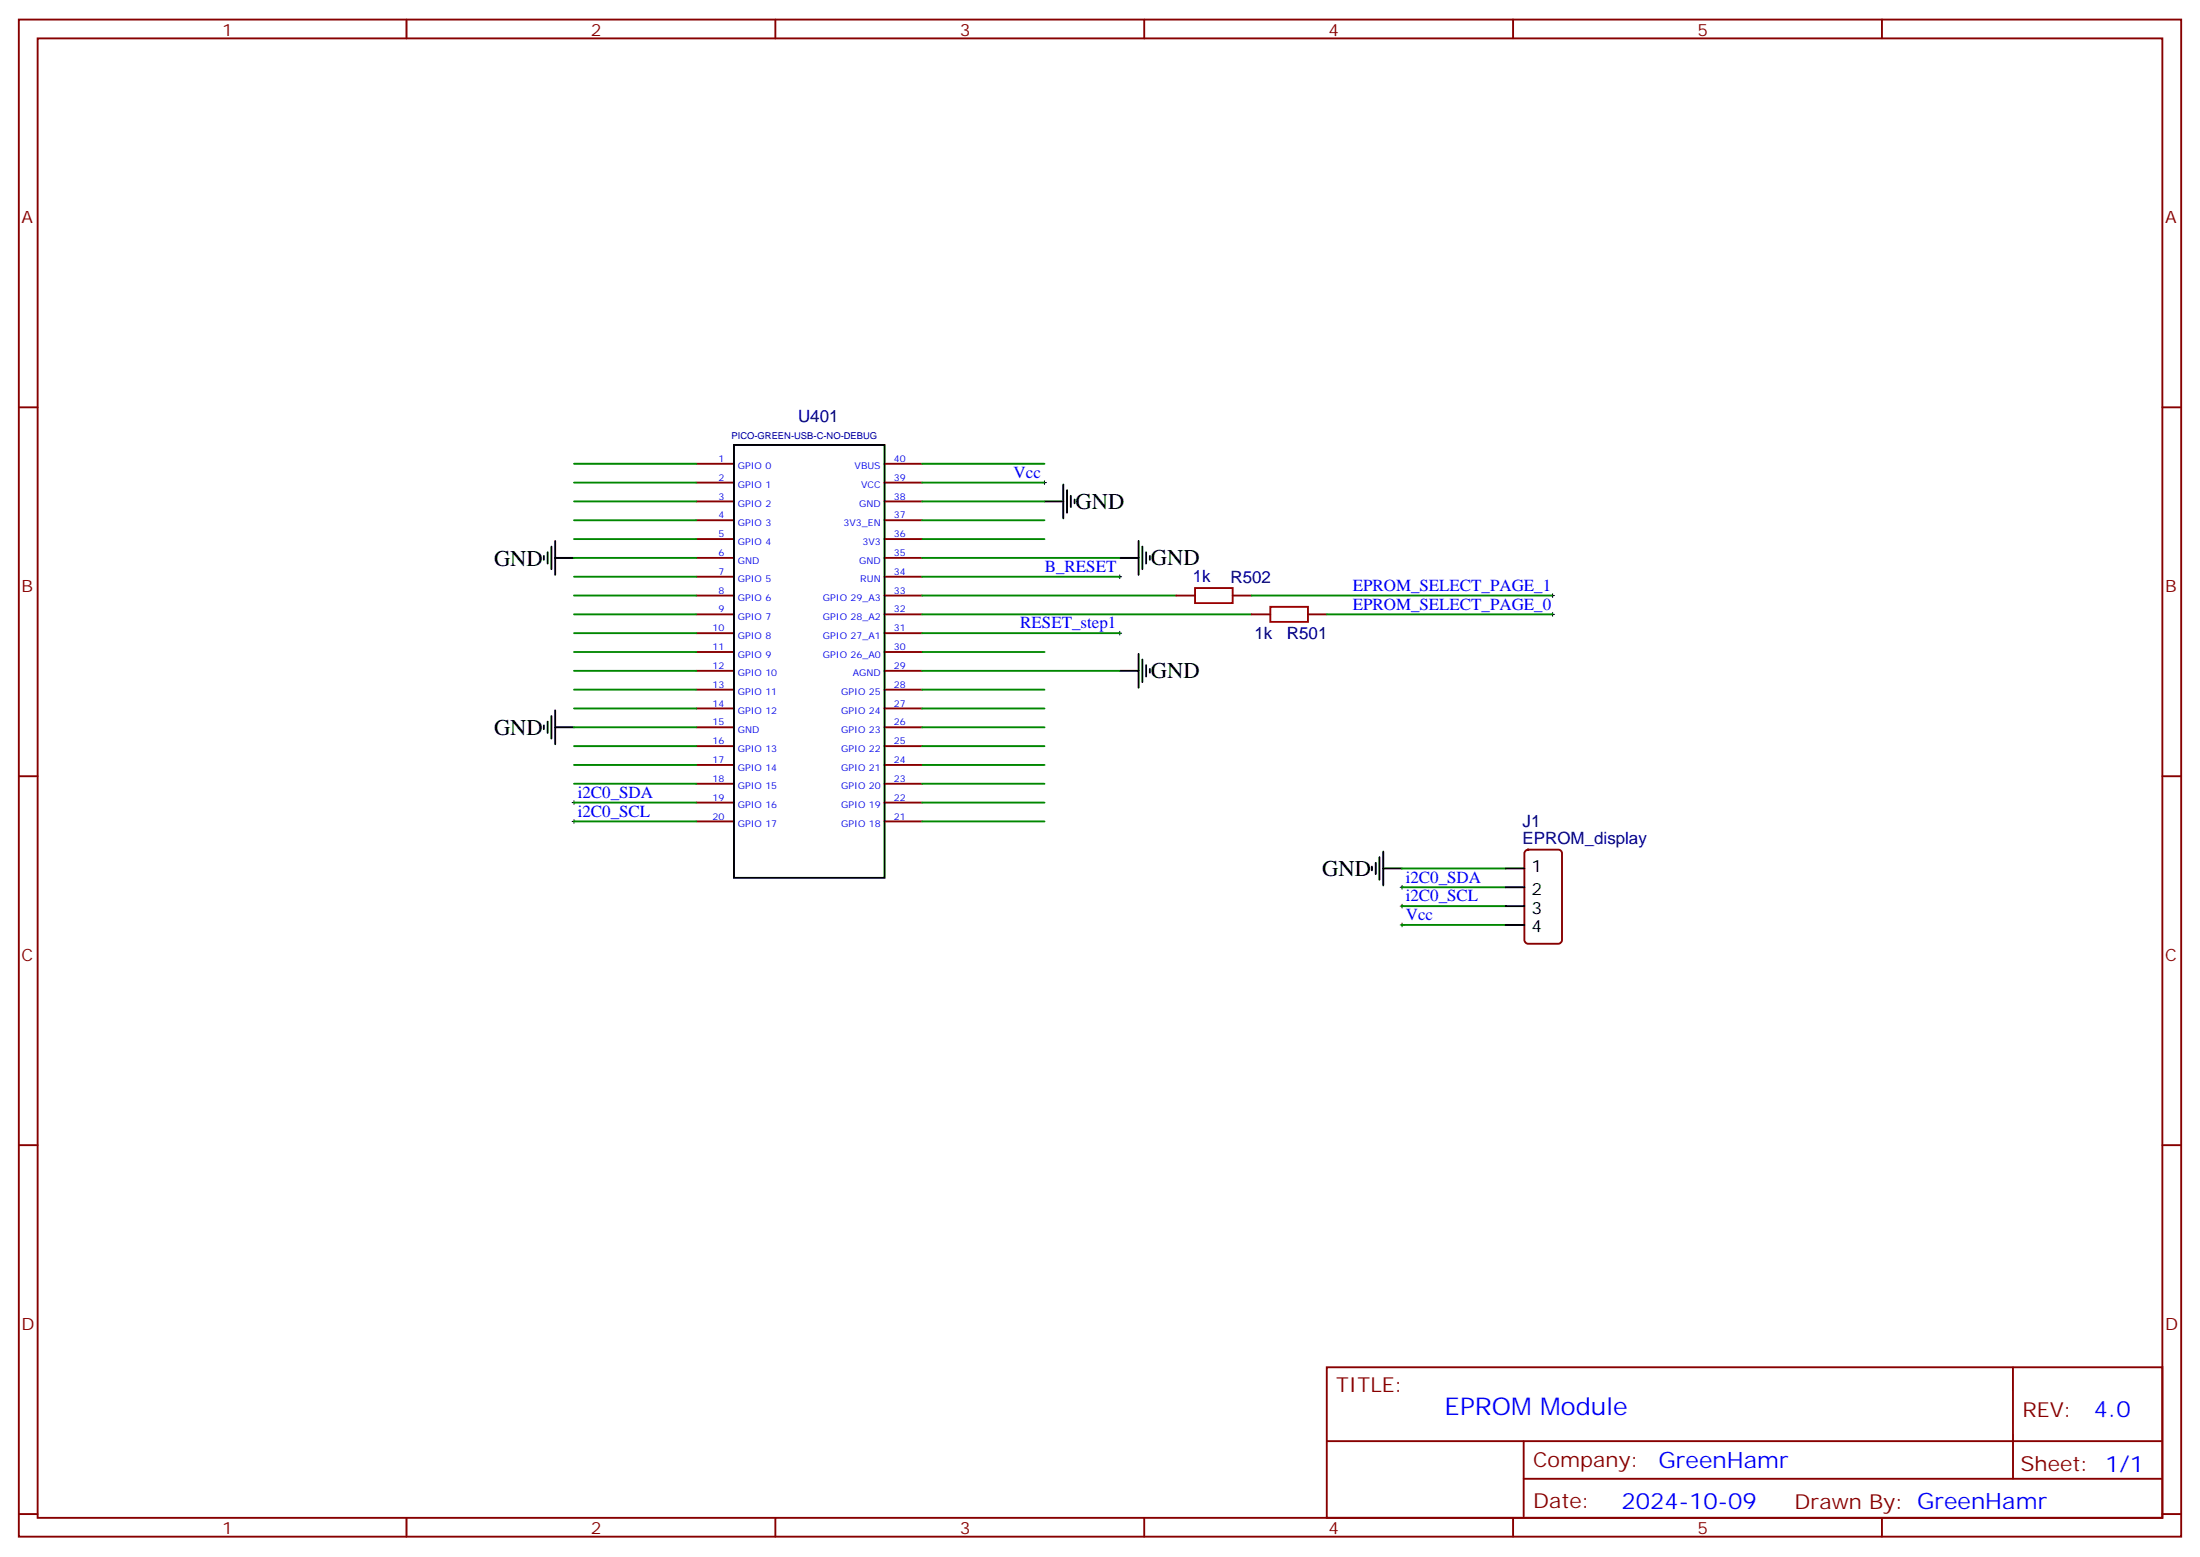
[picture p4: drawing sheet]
<svg xmlns="http://www.w3.org/2000/svg" width="412mm" height="292mm" viewBox="0 0 412 292" stroke-linecap="round" stroke-linejoin="round" font-family="sans-serif">
<g fill="none" stroke="#870000" stroke-width=".35">
<path d="M3.5 3.7h405.4v284.3h-405.4zM7.1 7.2h398.2v277.3h-398.2zM76.2 3.7v3.5M145.3 3.7v3.5M214.5 3.7v3.5M283.6 3.7v3.5M352.8 3.7v3.5M3.5 76.3h3.6M405.3 76.3h3.6M130.5 86.9h7.1M130.5 90.5h7.1M130.5 94h7.1"/>
<path d="M130.5 97.5h7.1M165.8 86.9h7.1M165.8 90.5h7.1M165.8 94h7.1M165.8 97.5h7.1M130.5 101h7.1M130.5 104.6h7.1M130.5 108.1h7.1M130.5 111.6h7.1M130.5 115.1h7.1M130.5 118.7h7.1M165.8 101h7.1"/>
<path d="M165.8 104.6h7.1M165.8 108.1h7.1M165.8 111.6h7.1M165.8 115.1h7.1M165.8 118.7h7.1M220.5 111.6h3.5M231.1 111.6h3.5M234.6 115.1h3.5M245.2 115.1h3.5M130.5 122.2h7.1M130.5 125.7h7.1M130.5 129.3h7.1"/>
<path d="M130.5 132.8h7.1M130.5 136.3h7.1M130.5 139.8h7.1M165.8 122.2h7.1M165.8 125.7h7.1M165.8 129.3h7.1M165.8 132.8h7.1M165.8 136.3h7.1M165.8 139.8h7.1M3.5 145.5h3.6M130.5 143.4h7.1M130.5 146.9h7.1"/>
<path d="M130.5 150.4h7.1M130.5 154h7.1M165.8 143.4h7.1M165.8 146.9h7.1M165.8 150.4h7.1M165.8 154h7.1M286 159.5l.5-.3h5.6a.71 .71 0 0 1 .7 .7v16.3a.76 .76 0 0 1-.7 .7h-5.6a.76 .76 0 0 1-.7-.7v-16.3zM405.3 145.5h3.6M3.5 214.6h3.6M405.3 214.6h3.6M248.7 256.3h156.6v28.2h-156.6zM377.3 256.3v20.9"/>
<path d="M248.7 270.1h156.5M285.6 277.2h119.6M285.6 270.1v14.1M3.5 283.8h3.6M76.2 284.5v3.5M145.3 284.5v3.5M214.5 284.5v3.5M283.6 284.5v3.5M352.8 284.5v3.5M405.3 283.8h3.6"/>
</g>
<g fill="none" stroke="#000" stroke-width=".19">
<path d="M195.4 90.5h.7M195.8 90.1v.7M209.5 118.7h.8M209.5 108.1h.8M209.9 107.7v.7M209.9 118.3v.7M290.7 111.6h.7M290.7 115.1h.7M291 111.3v.7M291 114.8v.7M107.2 154h.7M107.2 150.4h.7"/>
<path d="M107.6 150.1v.7M107.6 153.6v.7M262.5 166.3h.7M262.5 169.8h.7M262.5 173.4h.7M262.8 165.9v.8M262.8 169.5v.7M262.8 173v.7"/>
</g>
<g fill="none" stroke="#000" stroke-width=".35">
<path d="M137.6 83.4h28.2v81.1h-28.2zM195.8 94h3.5M199.3 90.8v6.4M200 91.9v4.2M200.7 92.9v2.1M201.4 93.6v.7M102 104.2v.7M102.7 103.5v2.1M103.4 102.4v4.3M104.1 104.6h3.5M104.1 101.4v6.3M209.9 104.6h3.5"/>
<path d="M213.4 101.4v6.3M214.1 102.4v4.3M214.8 103.5v2.1M215.5 104.2v.7M102 136v.7M102.7 135.3v2.1M103.4 134.2v4.2M104.1 136.3h3.5M104.1 133.1v6.4M209.9 125.7h3.5M213.4 122.6v6.3M214.1 123.6v4.2"/>
<path d="M214.8 124.7v2.1M215.5 125.4v.7M259.3 159.6v6.3M257.2 162.4v.7M257.9 161.7v2.1M258.6 160.7v4.2M259.3 162.8h3.5M282.2 162.8h3.6M282.2 166.3h3.6M282.2 169.8h3.6M282.2 173.4h3.6"/>
</g>
<g fill="none" stroke="#008700" stroke-width=".35">
<path d="M107.6 86.9h22.9M107.6 90.5h22.9M107.6 94h22.9M107.6 97.5h22.9M172.9 86.9h22.9M172.9 90.5h22.9M172.9 94h22.9M172.9 97.5h22.9M107.6 101h22.9M107.6 104.6h22.9M107.6 108.1h22.9M107.6 111.6h22.9"/>
<path d="M107.6 115.1h22.9M107.6 118.7h22.9M172.9 101h22.9M172.9 104.6h37M172.9 108.1h37M172.9 111.6h47.6M172.9 115.1h61.7M172.9 118.7h37M234.6 111.6h56.4M248.7 115.1h42.3M107.6 122.2h22.9M107.6 125.7h22.9"/>
<path d="M107.6 129.3h22.9M107.6 132.8h22.9M107.6 136.3h22.9M107.6 139.8h22.9M172.9 122.2h22.9M172.9 125.7h37M172.9 129.3h22.9M172.9 132.8h22.9M172.9 136.3h22.9M172.9 139.8h22.9M107.6 154h22.9M107.6 150.4h22.9"/>
<path d="M107.6 146.9h22.9M107.6 143.4h22.9M172.9 154h22.9M172.9 150.4h22.9M172.9 146.9h22.9M172.9 143.4h22.9M262.8 166.3h19.4M262.8 169.8h19.4M262.8 173.4h19.4M262.8 162.8h19.4"/>
</g>
<path d="M224 110.2h7.1v2.8h-7.1zM238.1 113.7h7.1v2.9h-7.1z" fill="none" stroke="#a10000" stroke-width=".35"/>
<text font-size="4.6" fill="#00f" x="270.8" y="265.3">EPROM Module</text>
<g font-size="4.2">
<text x="201.6" y="95.4">GND</text>
<text x="92.6" y="106">GND</text>
<text x="215.7" y="105.9">GND</text>
<text x="215.7" y="127.1">GND</text>
<text x="92.6" y="137.8">GND</text>
<text x="247.8" y="164.2">GND</text>
</g>
<g font-size="4.2" fill="#00f">
<text x="392.5" y="265.5">4.0</text>
<text x="310.9" y="275.1">GreenHamr</text>
<text x="304" y="282.9">2024-10-09</text>
</g>
<g font-size="3.9" fill="#800">
<text x="250.5" y="260.8">TITLE:</text>
<text x="379.1" y="265.5">REV:</text>
<text x="287.4" y="275">Company:</text>
<text x="378.7" y="275.7">Sheet: 1/1</text>
<text x="287.4" y="282.7">Date:</text>
<text x="336.4" y="282.8">Drawn By: GreenHamr</text>
</g>
<g font-size="3.2" fill="#800">
<text x="41.6" y="6.7">1</text>
<text x="110.8" y="6.7">2</text>
<text x="179.9" y="6.7">3</text>
<text x="249.1" y="6.7">4</text>
<text x="318.2" y="6.7">5</text>
<text x="4.1" y="41.8">A</text>
<text x="405.9" y="41.8">A</text>
<text x="4.1" y="110.9">B</text>
<text x="405.9" y="110.9">B</text>
<text x="4.1" y="180.1">C</text>
<text x="405.9" y="180.1">C</text>
<text x="4.1" y="249.2">D</text>
<text x="405.9" y="249.2">D</text>
<text x="41.6" y="287.5">1</text>
<text x="110.8" y="287.5">2</text>
<text x="179.9" y="287.5">3</text>
<text x="249.1" y="287.5">4</text>
<text x="318.2" y="287.5">5</text>
</g>
<g font-size="3.2" fill="#000080">
<text x="149.6" y="79">U401</text>
<text x="223.6" y="109.1">1k</text>
<text x="230.7" y="109.3">R502</text>
<text x="235.2" y="119.8">1k</text>
<text x="241.2" y="119.8">R501</text>
<text x="285.4" y="155">J1</text>
<text x="285.4" y="158.2">EPROM_display</text>
</g>
<g font-size="3.2" fill="#00f">
<text x="190" y="89.6">Vcc</text>
<text x="195.9" y="107.2">B_RESET</text>
<text x="253.6" y="110.7">EPROM_SELECT_PAGE_1</text>
<text x="191.3" y="117.8">RESET_step1</text>
<text x="253.6" y="114.3">EPROM_SELECT_PAGE_0</text>
<text x="108.3" y="149.5">i2C0_SDA</text>
<text x="108.3" y="153.1">i2C0_SCL</text>
<text x="263.5" y="165.4">i2C0_SDA</text>
<text x="263.5" y="168.9">i2C0_SCL</text>
<text x="263.5" y="172.5">Vcc</text>
</g>
<g font-size="3.2">
<text x="287.1" y="163.5">1</text>
<text x="287.1" y="167.7">2</text>
<text x="287.1" y="171.2">3</text>
<text x="287.1" y="174.8">4</text>
</g>
<text font-size="1.8" fill="#000080" x="137.1" y="82.2">PICO-GREEN-USB-C-NO-DEBUG</text>
<g font-size="1.8" fill="#00f">
<text x="134.7" y="86.6">1</text>
<text x="138.3" y="88">GPIO 0</text>
<text x="160.2" y="88">VBUS</text>
<text x="167.6" y="86.6">40</text>
<text x="134.7" y="90.1">2</text>
<text x="134.7" y="93.6">3</text>
<text x="138.3" y="91.5">GPIO 1</text>
<text x="138.3" y="95">GPIO 2</text>
<text x="161.1" y="95">GND</text>
<text x="161.4" y="91.5">VCC</text>
<text x="167.6" y="93.6">38</text>
<text x="167.6" y="90.1">39</text>
<text x="134.7" y="97.2">4</text>
<text x="134.7" y="100.7">5</text>
<text x="138.3" y="98.6">GPIO 3</text>
<text x="158.1" y="98.6">3V3_EN</text>
<text x="167.6" y="100.7">36</text>
<text x="167.6" y="97.2">37</text>
<text x="134.7" y="104.2">6</text>
<text x="134.7" y="107.7">7</text>
<text x="138.3" y="102.1">GPIO 4</text>
<text x="138.3" y="105.6">GND</text>
<text x="161.1" y="105.6">GND</text>
<text x="161.7" y="102.1">3V3</text>
<text x="167.6" y="107.7">34</text>
<text x="167.6" y="104.2">35</text>
<text x="134.7" y="111.3">8</text>
<text x="138.3" y="109.1">GPIO 5</text>
<text x="138.3" y="112.7">GPIO 6</text>
<text x="154.2" y="112.7">GPIO 29_A3</text>
<text x="161.3" y="109.1">RUN</text>
<text x="167.6" y="111.3">33</text>
<text x="133.6" y="118.3">10</text>
<text x="134.7" y="114.8">9</text>
<text x="138.3" y="116.2">GPIO 7</text>
<text x="138.3" y="119.7">GPIO 8</text>
<text x="154.2" y="119.7">GPIO 27_A1</text>
<text x="154.2" y="116.2">GPIO 28_A2</text>
<text x="167.6" y="118.3">31</text>
<text x="167.6" y="114.8">32</text>
<text x="133.6" y="121.8">11</text>
<text x="133.6" y="125.4">12</text>
<text x="138.3" y="123.3">GPIO 9</text>
<text x="154.2" y="123.3">GPIO 26_A0</text>
<text x="167.6" y="125.4">29</text>
<text x="167.6" y="121.8">30</text>
<text x="133.6" y="128.9">13</text>
<text x="138.3" y="126.8">GPIO 10</text>
<text x="138.3" y="130.3">GPIO 11</text>
<text x="157.7" y="130.3">GPIO 25</text>
<text x="159.9" y="126.8">AGND</text>
<text x="167.6" y="128.9">28</text>
<text x="133.6" y="132.4">14</text>
<text x="133.6" y="136">15</text>
<text x="138.3" y="133.8">GPIO 12</text>
<text x="138.3" y="137.4">GND</text>
<text x="157.7" y="137.4">GPIO 23</text>
<text x="157.7" y="133.8">GPIO 24</text>
<text x="167.6" y="136">26</text>
<text x="167.6" y="132.4">27</text>
<text x="133.6" y="139.5">16</text>
<text x="133.6" y="143">17</text>
<text x="138.3" y="140.9">GPIO 13</text>
<text x="157.7" y="140.9">GPIO 22</text>
<text x="167.6" y="143">24</text>
<text x="167.6" y="139.5">25</text>
<text x="133.6" y="146.5">18</text>
<text x="138.3" y="144.4">GPIO 14</text>
<text x="138.3" y="148">GPIO 15</text>
<text x="157.7" y="148">GPIO 20</text>
<text x="157.7" y="144.4">GPIO 21</text>
<text x="167.6" y="146.5">23</text>
<text x="133.6" y="150.1">19</text>
<text x="133.6" y="153.6">20</text>
<text x="138.3" y="151.5">GPIO 16</text>
<text x="138.3" y="155">GPIO 17</text>
<text x="157.7" y="155">GPIO 18</text>
<text x="157.7" y="151.5">GPIO 19</text>
<text x="167.6" y="153.6">21</text>
<text x="167.6" y="150.1">22</text>
</g>
</svg>
